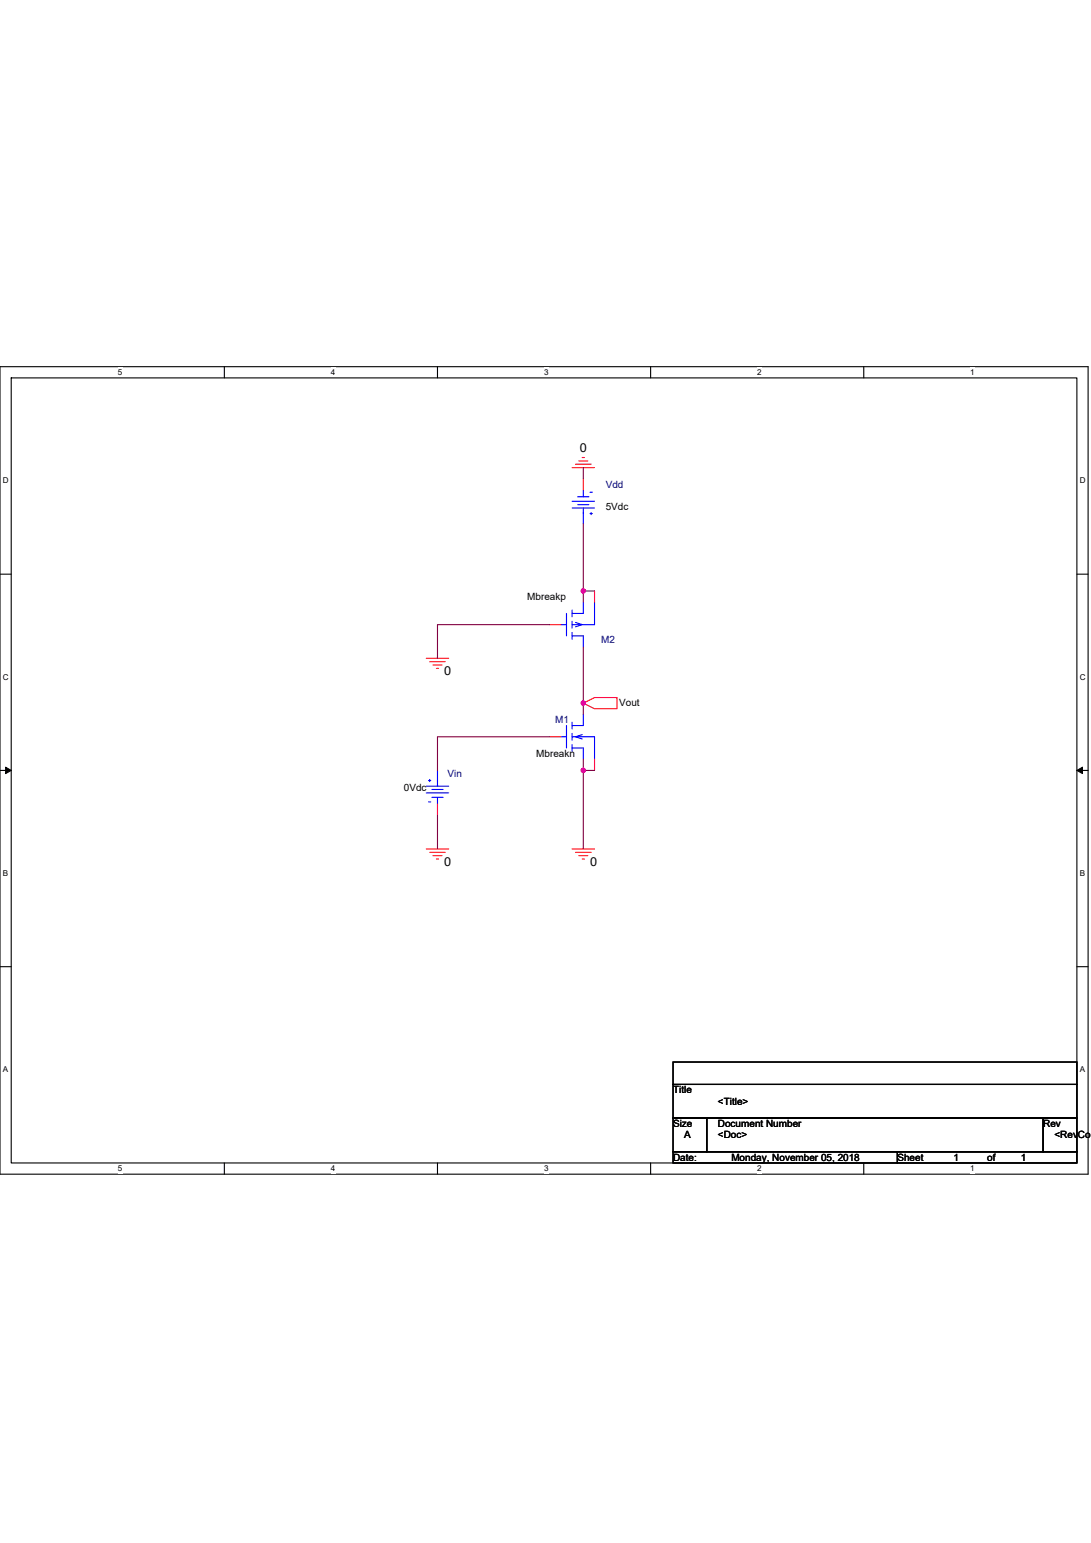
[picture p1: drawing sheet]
<svg xmlns="http://www.w3.org/2000/svg" width="210mm" height="297mm" viewBox="0 0 210 297" stroke-linecap="round" stroke-linejoin="round" font-family="sans-serif">
<path d="M0 70.6h209.4v155.4h-209.4zM2.2 72.7h205.1v151.2h-205.1z" fill="none" stroke="#000" stroke-width=".21"/>
<g fill="#fff">
<path d="M22.7 70.8h.8v1.7h-.8z"/>
<path d="M22.7 224.1h.8v1.7h-.8z"/>
</g>
<path d="M43.2 70.6v2.1M43.2 223.9v2.1" fill="none" stroke="#000" stroke-width=".21"/>
<g fill="#fff">
<path d="M63.7 70.8h.9v1.7h-.9z"/>
<path d="M63.7 224.1h.9v1.7h-.9z"/>
</g>
<path d="M84.2 70.6v2.1M84.2 223.9v2.1" fill="none" stroke="#000" stroke-width=".21"/>
<g fill="#fff">
<path d="M104.7 70.8h.9v1.7h-.9z"/>
<path d="M104.7 224.1h.9v1.7h-.9z"/>
</g>
<path d="M125.2 70.6v2.1M125.2 223.9v2.1" fill="none" stroke="#000" stroke-width=".21"/>
<g fill="#fff">
<path d="M145.7 70.8h.9v1.7h-.9z"/>
<path d="M145.7 224.1h.9v1.7h-.9z"/>
</g>
<path d="M166.2 70.6v2.1M166.2 223.9v2.1" fill="none" stroke="#000" stroke-width=".21"/>
<g fill="#fff">
<path d="M186.8 70.8h.8v1.7h-.8z"/>
<path d="M186.8 224.1h.8v1.7h-.8z"/>
<path d="M.6 91.6h1.1v1.8h-1.1z"/>
<path d="M207.8 91.6h1.1v1.8h-1.1z"/>
<path d="M.6 129.4h1.1v1.7h-1.1z"/>
<path d="M207.8 129.4h1.1v1.7h-1.1z"/>
</g>
<path d="M0 110.5h2.2M207.3 110.5h2.1" fill="none" stroke="#000" stroke-width=".21"/>
<g fill="#fff">
<path d="M.6 167.2h1v1.7h-1z"/>
<path d="M207.8 167.2h1.1v1.7h-1.1z"/>
</g>
<path d="M0 148.3h2.2M207.3 148.3h2.1" fill="none" stroke="#000" stroke-width=".21"/>
<path d="M1.1 147.7l1.1 .6-1.1 .6zM207.3 148.3l1-.6v1.2z" fill="#000" stroke="#000" stroke-width=".19"/>
<g fill="#fff">
<path d="M.6 205h1v1.7h-1z"/>
<path d="M207.8 205h1.1v1.7h-1.1z"/>
</g>
<path d="M0 186.1h2.2M207.3 186.1h2.1M129.5 204.4h77.8v4.4h-77.8zM129.5 208.8h77.8v6.4h-77.8zM129.5 215.2h6.5v6.5h-6.5zM136 215.2h64.8v6.5h-64.8zM200.8 215.2h6.5v6.5h-6.5zM129.5 221.7h43.2v2.2h-43.2zM172.7 221.7h34.6v2.2h-34.6z" fill="none" stroke="#000" stroke-width=".21"/>
<g fill="none" stroke="#f00" stroke-width=".21">
<path d="M110.1 90h4.3M110.8 89.4h3M111.4 88.7h1.7M112.1 88.1h.4M112.3 92.2v2.1M112.3 115.9h.1M112.3 100.8h.1M114.4 113.8v2.1M82 126.7h4.4M82.7 127.4h3M83.3 128h1.8M84 128.7h.4"/>
<path d="M105.8 120.2h2.1M112.3 135.4l2.1-1.1h4.3v2.1h-4.3zM112.3 124.6h.1M112.3 137.5h.1M84.2 148.3h.1M84.2 154.8v2.2M105.8 141.8h2.1M112.3 146.2h.1M114.4 146.2v2.1M82 163.4h4.4M82.7 164.1h3M83.3 164.7h1.8"/>
<path d="M84 165.4h.4M110.1 163.4h4.3M110.8 164.1h3M111.4 164.7h1.7M112.1 165.4h.4"/>
</g>
<g fill="none" stroke="#00f" stroke-width=".21">
<path d="M110.1 97.8h4.3M110.1 96.5h4.3M111.2 97.2h2.1M111.2 95.6h2.1M112.3 97.8v1.1M112.3 94.3v1.3M112.3 98.7v2.1M113.6 98.9h.4M113.6 94.8h.4M113.8 98.7v.4M109 118.1v4.3M110.1 119.6v1.3"/>
<path d="M110.1 117.4v1.3M110.8 119.8l1.3 .4-1.3 .5M112.3 115.9v2.2h-2.2M114.4 115.9v4.3h-4.3M107.9 120.2h1.1M109 139.7v4.3M110.1 122.4h2.2v2.2M110.1 121.8v1.3M110.1 139v1.3M112.3 137.5v2.2h-2.2M82 152.6h4.4M82 151.3h4.4"/>
<path d="M82.5 150.3h.4M82.5 154.4h.4M82.7 150.1v.4M83.1 152h2.2M83.1 153.5h2.2M84.2 150.3v1M84.2 153.5v1.3M84.2 148.3v2.2M107.9 141.8h1.1M110.1 141.8h4.3v4.4M110.1 144h2.2v2.2M110.1 141.2v1.3"/>
<path d="M110.1 143.3v1.4M112.1 141.4l-1.3 .4 1.3 .5"/>
</g>
<path d="M112.3 90v2.2M112.3 100.8v13M114.4 113.8h-2.1v2.1M105.8 120.2h-21.6v6.5M112.3 124.6v12.9M84.2 157v6.4M105.8 141.8h-21.6v6.5M112.3 146.2v2.1h2.1M112.3 148.3v15.1" fill="none" stroke="#800040" stroke-width=".21"/>
<g fill="#f0f" stroke="#f0f" stroke-width=".21">
<circle cx="112.3" cy="113.8" r=".42"/>
<circle cx="112.3" cy="135.3" r=".42"/>
<circle cx="112.3" cy="148.3" r=".42"/>
</g>
<g font-size="2.4">
<text x="111.6" y="87">0</text>
<text x="85.5" y="129.9">0</text>
<text x="85.5" y="166.6">0</text>
<text x="113.6" y="166.6">0</text>
</g>
<g font-size="1.9" fill="#000080">
<text x="116.6" y="93.9">Vdd</text>
<text x="115.7" y="123.7">M2</text>
<text x="106.9" y="139.2">M1</text>
<text x="86.1" y="149.6">Vin</text>
</g>
<g font-size="1.9">
<text x="116.6" y="98.2">5Vdc</text>
<text x="101.5" y="115.5">Mbreakp</text>
<text x="119.2" y="136">Vout</text>
<text x="103.2" y="145.7">Mbreakn</text>
<text x="77.7" y="152.2">0Vdc</text>
<text x="129.5" y="210.5">Title</text>
<text x="138.2" y="212.6">&lt;Title&gt;</text>
<text x="129.5" y="217">Size</text>
<text x="131.7" y="219.1">A</text>
<text x="138.2" y="217">Document Number</text>
<text x="138.2" y="219.1">&lt;Doc&gt;</text>
<text x="200.8" y="217">Rev</text>
<text x="202.9" y="219.1">&lt;RevCo</text>
<text x="129.5" y="223.4">Date:</text>
<text x="140.8" y="223.4">Monday, November 05, 2018</text>
<text x="172.7" y="223.4">Sheet</text>
<text x="183.5" y="223.4">1</text>
<text x="190" y="223.4">of</text>
<text x="196.5" y="223.4">1</text>
</g>
<g font-size="1.6">
<text x="22.7" y="72.2">5</text>
<text x="63.7" y="72.2">4</text>
<text x="104.7" y="72.2">3</text>
<text x="145.7" y="72.2">2</text>
<text x="186.8" y="72.2">1</text>
<text x=".6" y="93">D</text>
<text x="207.8" y="93">D</text>
<text x=".6" y="130.8">C</text>
<text x="207.8" y="130.8">C</text>
<text x=".6" y="168.6">B</text>
<text x="207.8" y="168.6">B</text>
<text x=".6" y="206.4">A</text>
<text x="207.8" y="206.4">A</text>
<text x="22.7" y="225.5">5</text>
<text x="63.7" y="225.5">4</text>
<text x="104.7" y="225.5">3</text>
<text x="145.7" y="225.5">2</text>
<text x="186.8" y="225.5">1</text>
</g>
</svg>
